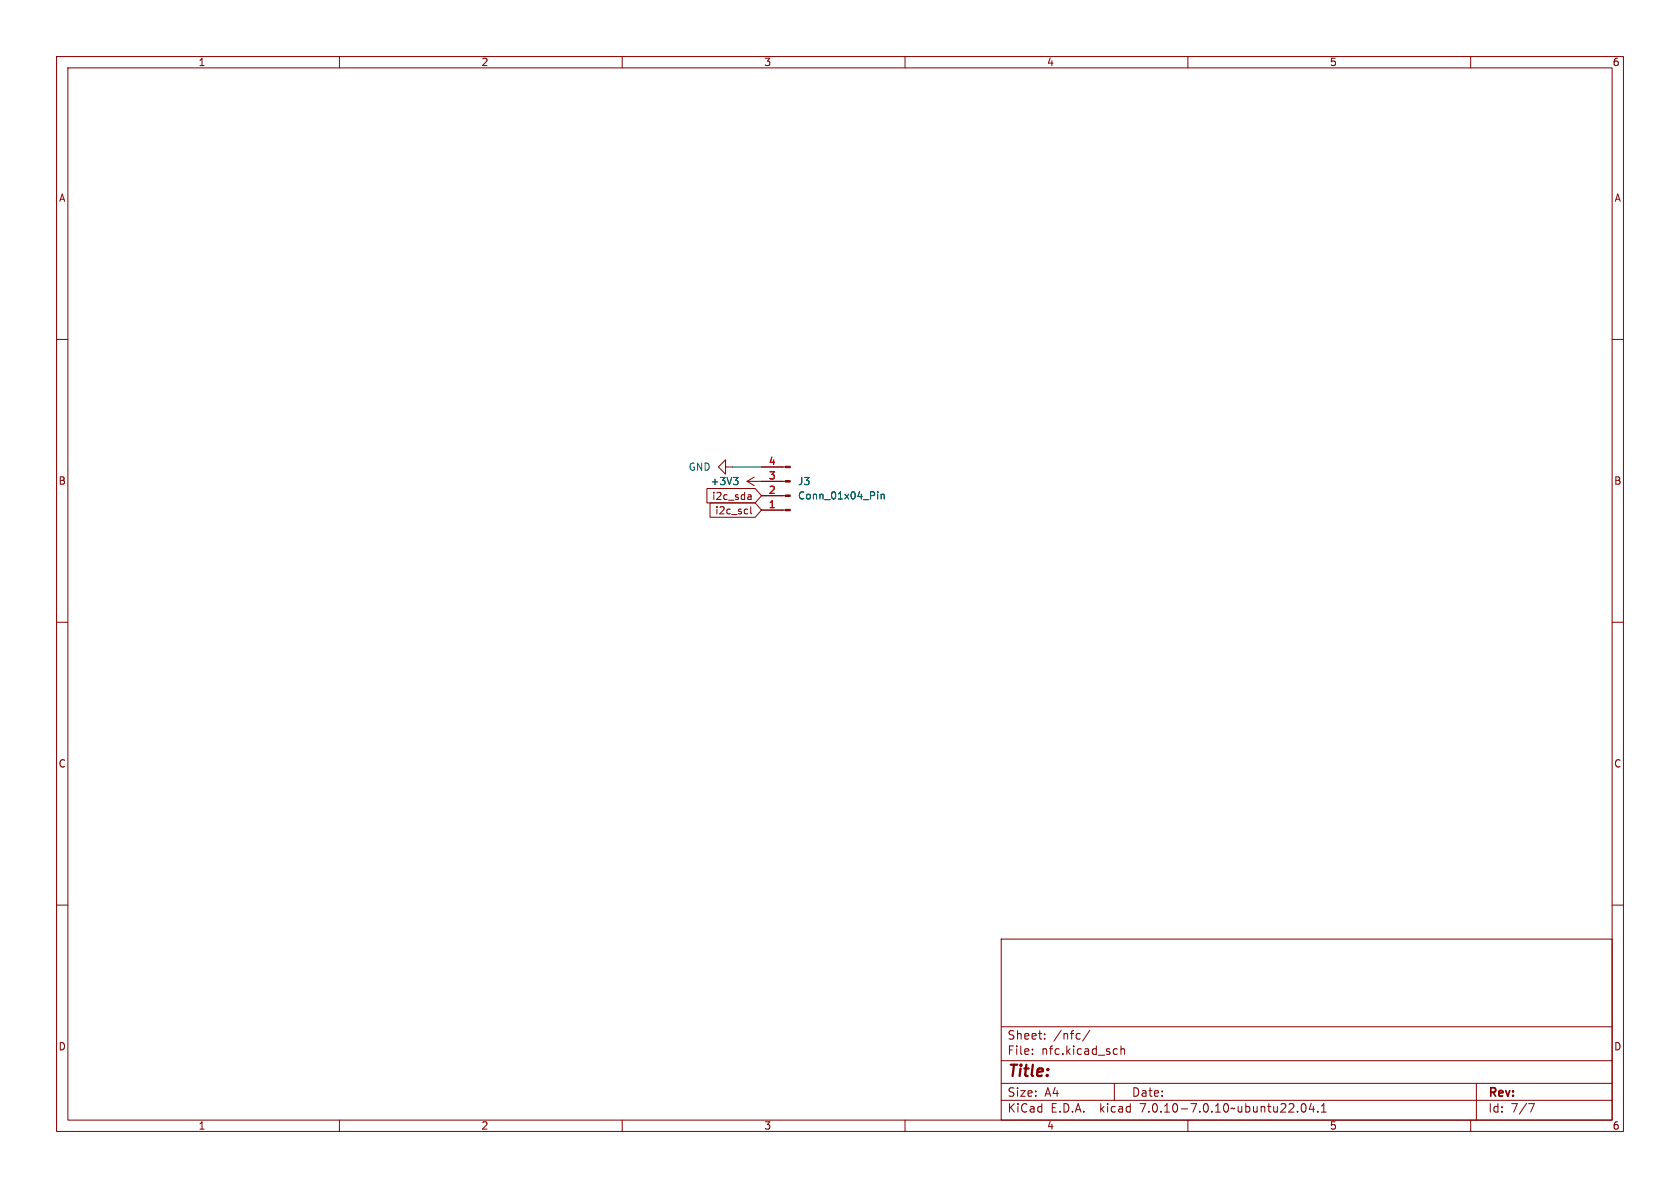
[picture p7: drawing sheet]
<svg xmlns="http://www.w3.org/2000/svg" width="297mm" height="210mm" viewBox="0 0 297 210" stroke-linecap="round" stroke-linejoin="round" font-family="sans-serif">
<g fill="none" stroke="#840000" stroke-width=".18">
<path d="M10 10h277v190h-277zM12 12h273v186h-273zM60 10v2M110 10v2M160 10v2M210 10v2M260 10v2M10 60h2M285 60h2M125 86.4h8.5l1.1 1.2-1.1 1.3h-8.5zM125.5 88.9h8l1.1 1.3-1.1 1.2h-8zM128.3 82.6v-1.3l-1.3 1.3 1.3 1.2v-1.2h1.2"/>
<path d="M132.1 85.1h6.7M132.1 85.1l1.2 .8M132.4 87.5h.3l.1 .8M132.7 89.6v1.1l.2 .1M132.8 88.2l-.4 .1M132.8 87.8h-.4M133.3 84.3l-1.2 .8M134.6 82.6h4.2M134.6 87.6h4.2M134.6 90.2h4.2M10 110h2M285 110h2"/>
<path d="M10 160h2M285 160h2M177 166h108v32h-108zM60 198v2M110 198v2M160 198v2M177 194.5h108M177 191.5h108M177 187.5h108M177 181.5h108M182.5 186.3v.1M182.5 185.5v.1"/>
<path d="M184.7 183.6v.1M184.7 182.8v.1M190.8 182.7l.2 .1M191 183.6l-.2 .1M192.7 182.1l-1.3 2M197 191.5v3M197.1 185.4l.4 .1M197.5 186.3l-.4 .1M198.2 185.5l.2-.1 .3 .1 .1 .9M198.2 184.9v1.5M210 198v2M229.4 196.5v.1"/>
<path d="M230.2 195.2l.2-.1a.81 .81 0 0 1 .6 .6 .81 .81 0 0 1-.3 .8l-.2 .1a.81 .81 0 0 1-.3-1.4zM231.8 195l-.3 1.1h.9M232.2 195.6v1M233 196.5v.1M233.6 196.6h.9M233.6 195.5l.4-.4v1.5M260 198v2M261 191.5v6.5M270.2 195.1h1l-.6 1.5"/>
</g>
<g fill="#840000" stroke="#840000" stroke-width=".18">
<path d="M138.8 82.4h.9v.3h-.9z"/>
<path d="M138.8 85h.9v.2h-.9z"/>
<path d="M138.8 87.5h.9v.3h-.9z"/>
<path d="M138.8 90h.9v.3h-.9z"/>
</g>
<path d="M129.7 84.4h.8l-.5 .5M130.2 84.9l.3 .2v.3l-.3 .3M155.2 86.9v.2M155.2 87.4v.8M155.8 87.4v.8M155.8 87.5l.2-.1h.3v.8" fill="none" stroke="#006464" stroke-width=".18"/>
<path d="M129.5 82.6h5.1" fill="none" stroke="#009600" stroke-width=".18"/>
<text font-size="2.8" fill="#840000" x="178" y="190.9">Title:</text>
<g font-size="2.1" fill="#840000">
<text x="178" y="184">Sheet:</text>
<text x="186.2" y="184">/nfc/</text>
<text x="178" y="186.7">File:</text>
<text x="184.1" y="186.7">nfc.kicad_sch</text>
<text x="178" y="196.9">KiCad</text>
<text x="178" y="194.1">Size:</text>
<text x="184.7" y="194.1">A4</text>
<text x="185.7" y="196.9">E.D.A.</text>
<text x="194.6" y="196.9">kicad</text>
<text x="200" y="194.1">Date:</text>
<text x="201.8" y="196.9">7.0.10-7.0.10~ubuntu22.04.1</text>
<text x="263" y="194.3">Rev:</text>
<text x="263" y="196.9">Id:</text>
<text x="267.1" y="196.9">7/7</text>
</g>
<g font-size="1.8" fill="#840000">
<text x="35" y="11.9">1</text>
<text x="85" y="11.9">2</text>
<text x="135" y="11.9">3</text>
<text x="185" y="11.9">4</text>
<text x="235" y="11.9">5</text>
<text x="285" y="11.9">6</text>
<text x="10.3" y="35.9">A</text>
<text x="285.3" y="35.9">A</text>
<text x="10.3" y="85.9">B</text>
<text x="125.8" y="88.6">i2c_sda</text>
<text x="285.3" y="85.9">B</text>
<text x="126.3" y="91.1">i2c_scl</text>
<text x="10.3" y="135.9">C</text>
<text x="285.3" y="135.9">C</text>
<text x="10.3" y="185.9">D</text>
<text x="285.3" y="185.9">D</text>
<text x="35" y="199.9">1</text>
<text x="85" y="199.9">2</text>
<text x="135" y="199.9">3</text>
<text x="185" y="199.9">4</text>
<text x="235" y="199.9">5</text>
<text x="285" y="199.9">6</text>
</g>
<g font-size="1.8" fill="#006464">
<text x="121.6" y="83.4">GND</text>
<text x="125.5" y="86">+3V3</text>
<text x="141" y="86">J3</text>
<text x="141" y="88.5">Conn_01x04_Pin</text>
</g>
<g font-size="1.8" fill="#a90000">
<text x="135.8" y="82.3">4</text>
<text x="135.8" y="89.9">1</text>
<text x="135.8" y="87.4">2</text>
<text x="135.8" y="84.8">3</text>
</g>
</svg>
